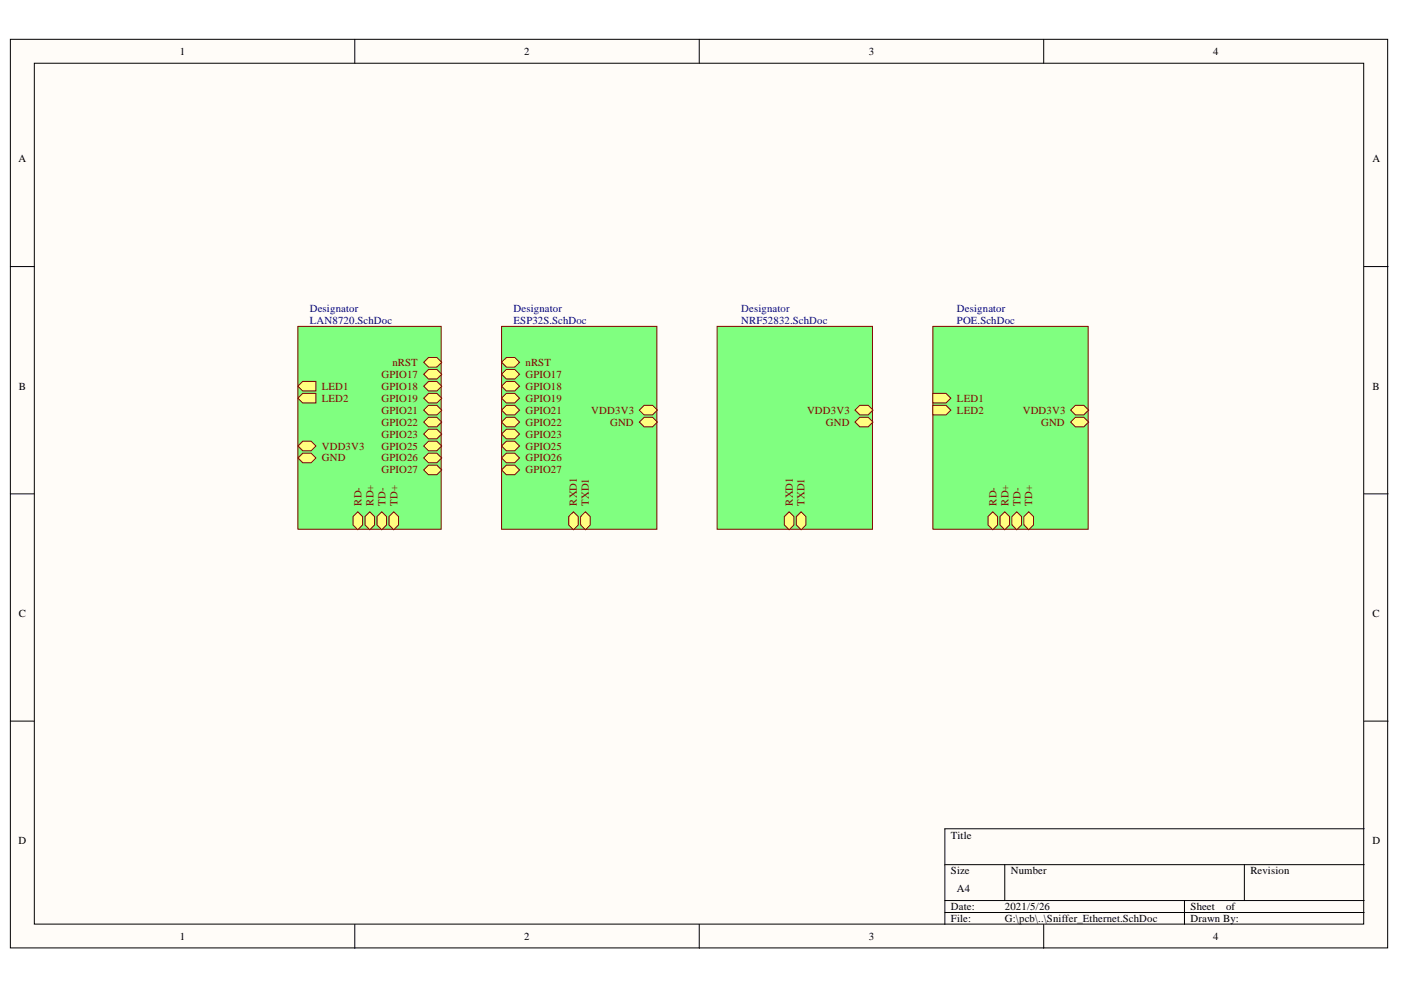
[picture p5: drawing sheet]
<svg xmlns="http://www.w3.org/2000/svg" width="297mm" height="210mm" viewBox="0 0 297 210" stroke-linecap="round" stroke-linejoin="round" font-family="sans-serif">
<g fill="#fffcf8" stroke="#000" stroke-width=".21">
<path d="M2.2 8.3h292v192.7h-292z"/>
<path d="M7.3 13.4h281.8v182.5h-281.8z"/>
</g>
<g fill="none" stroke="#000" stroke-width=".21">
<path d="M75.2 8.3v5.1M148.3 8.3v5.1M221.3 8.3v5.1M2.2 56.5h5.1M289.2 56.5h5.1M2.2 104.7h5.1M289.2 104.7h5.1M2.2 152.9h5.1M289.2 152.9h5.1M289.2 175.7h-88.9v20.3M75.2 196v5.1M148.3 196v5.1"/>
<path d="M200.3 183.3h88.9M200.3 190.9h88.9M200.3 193.5h88.9M213 183.3v7.6M221.3 196v5.1M251.1 190.9v5.1M263.8 183.3v7.6"/>
</g>
<path d="M63.2 69.2h30.3v43h-30.3z" fill="#80ff80" stroke="#800000" stroke-width=".21"/>
<path d="M89.8 76.8l1-1h1.8l1 1-1 1h-1.8z" fill-rule="evenodd" fill="#ffff80"/>
<path d="M89.8 76.8l1-1h1.8l1 1-1 1h-1.8z" fill="none" stroke="#800000" stroke-width=".21"/>
<path d="M89.8 79.3l1-1h1.8l1 1-1 1.1h-1.8z" fill-rule="evenodd" fill="#ffff80"/>
<path d="M89.8 79.3l1-1h1.8l1 1-1 1.1h-1.8z" fill="none" stroke="#800000" stroke-width=".21"/>
<path d="M89.8 81.9l1-1h1.8l1 1-1 1h-1.8z" fill-rule="evenodd" fill="#ffff80"/>
<path d="M89.8 81.9l1-1h1.8l1 1-1 1h-1.8z" fill="none" stroke="#800000" stroke-width=".21"/>
<path d="M89.8 84.4l1-1h1.8l1 1-1 1h-1.8z" fill-rule="evenodd" fill="#ffff80"/>
<path d="M89.8 84.4l1-1h1.8l1 1-1 1h-1.8z" fill="none" stroke="#800000" stroke-width=".21"/>
<path d="M89.8 87l1-1.1h1.8l1 1.1-1 1h-1.8z" fill-rule="evenodd" fill="#ffff80"/>
<path d="M89.8 87l1-1.1h1.8l1 1.1-1 1h-1.8z" fill="none" stroke="#800000" stroke-width=".21"/>
<path d="M89.8 89.5l1-1h1.8l1 1-1 1h-1.8z" fill-rule="evenodd" fill="#ffff80"/>
<path d="M89.8 89.5l1-1h1.8l1 1-1 1h-1.8z" fill="none" stroke="#800000" stroke-width=".21"/>
<path d="M89.8 92l1-1h1.8l1 1-1 1h-1.8z" fill-rule="evenodd" fill="#ffff80"/>
<path d="M89.8 92l1-1h1.8l1 1-1 1h-1.8z" fill="none" stroke="#800000" stroke-width=".21"/>
<path d="M89.8 94.6l1-1.1h1.8l1 1.1-1 1h-1.8z" fill-rule="evenodd" fill="#ffff80"/>
<path d="M89.8 94.6l1-1.1h1.8l1 1.1-1 1h-1.8z" fill="none" stroke="#800000" stroke-width=".21"/>
<path d="M89.8 97.1l1-1h1.8l1 1-1 1h-1.8z" fill-rule="evenodd" fill="#ffff80"/>
<path d="M89.8 97.1l1-1h1.8l1 1-1 1h-1.8z" fill="none" stroke="#800000" stroke-width=".21"/>
<path d="M89.8 99.6l1-1h1.8l1 1-1 1.1h-1.8z" fill-rule="evenodd" fill="#ffff80"/>
<path d="M89.8 99.6l1-1h1.8l1 1-1 1.1h-1.8z" fill="none" stroke="#800000" stroke-width=".21"/>
<path d="M82.5 109.5l1-1 1 1v1.8l-1 1-1-1z" fill-rule="evenodd" fill="#ffff80"/>
<path d="M82.5 109.5l1-1 1 1v1.8l-1 1-1-1z" fill="none" stroke="#800000" stroke-width=".21"/>
<path d="M79.9 109.5l1-1 1.1 1v1.8l-1.1 1-1-1z" fill-rule="evenodd" fill="#ffff80"/>
<path d="M79.9 109.5l1-1 1.1 1v1.8l-1.1 1-1-1z" fill="none" stroke="#800000" stroke-width=".21"/>
<path d="M77.4 109.5l1-1 1 1v1.8l-1 1-1-1z" fill-rule="evenodd" fill="#ffff80"/>
<path d="M77.4 109.5l1-1 1 1v1.8l-1 1-1-1z" fill="none" stroke="#800000" stroke-width=".21"/>
<path d="M74.8 109.5l1.1-1 1 1v1.8l-1 1-1.1-1z" fill-rule="evenodd" fill="#ffff80"/>
<path d="M74.8 109.5l1.1-1 1 1v1.8l-1 1-1.1-1z" fill="none" stroke="#800000" stroke-width=".21"/>
<path d="M63.2 97.1l1-1h1.8l1 1-1 1h-1.8z" fill-rule="evenodd" fill="#ffff80"/>
<path d="M63.2 97.1l1-1h1.8l1 1-1 1h-1.8z" fill="none" stroke="#800000" stroke-width=".21"/>
<path d="M63.2 94.6l1-1.1h1.8l1 1.1-1 1h-1.8z" fill-rule="evenodd" fill="#ffff80"/>
<path d="M63.2 94.6l1-1.1h1.8l1 1.1-1 1h-1.8z" fill="none" stroke="#800000" stroke-width=".21"/>
<path d="M63.2 81.9l1-1h2.8v2h-2.8z" fill-rule="evenodd" fill="#ffff80"/>
<path d="M63.2 81.9l1-1h2.8v2h-2.8z" fill="none" stroke="#800000" stroke-width=".21"/>
<path d="M63.2 84.4l1-1h2.8v2h-2.8z" fill-rule="evenodd" fill="#ffff80"/>
<path d="M63.2 84.4l1-1h2.8v2h-2.8z" fill="none" stroke="#800000" stroke-width=".21"/>
<path d="M106.3 69.2h33v43h-33z" fill="#80ff80" stroke="#800000" stroke-width=".21"/>
<path d="M106.3 76.8l1.1-1h1.7l1.1 1-1.1 1h-1.7z" fill-rule="evenodd" fill="#ffff80"/>
<path d="M106.3 76.8l1.1-1h1.7l1.1 1-1.1 1h-1.7z" fill="none" stroke="#800000" stroke-width=".21"/>
<path d="M106.3 79.3l1.1-1h1.7l1.1 1-1.1 1.1h-1.7z" fill-rule="evenodd" fill="#ffff80"/>
<path d="M106.3 79.3l1.1-1h1.7l1.1 1-1.1 1.1h-1.7z" fill="none" stroke="#800000" stroke-width=".21"/>
<path d="M106.3 81.9l1.1-1h1.7l1.1 1-1.1 1h-1.7z" fill-rule="evenodd" fill="#ffff80"/>
<path d="M106.3 81.9l1.1-1h1.7l1.1 1-1.1 1h-1.7z" fill="none" stroke="#800000" stroke-width=".21"/>
<path d="M106.3 84.4l1.1-1h1.7l1.1 1-1.1 1h-1.7z" fill-rule="evenodd" fill="#ffff80"/>
<path d="M106.3 84.4l1.1-1h1.7l1.1 1-1.1 1h-1.7z" fill="none" stroke="#800000" stroke-width=".21"/>
<path d="M106.3 87l1.1-1.1h1.7l1.1 1.1-1.1 1h-1.7z" fill-rule="evenodd" fill="#ffff80"/>
<path d="M106.3 87l1.1-1.1h1.7l1.1 1.1-1.1 1h-1.7z" fill="none" stroke="#800000" stroke-width=".21"/>
<path d="M106.3 89.5l1.1-1h1.7l1.1 1-1.1 1h-1.7z" fill-rule="evenodd" fill="#ffff80"/>
<path d="M106.3 89.5l1.1-1h1.7l1.1 1-1.1 1h-1.7z" fill="none" stroke="#800000" stroke-width=".21"/>
<path d="M106.3 92l1.1-1h1.7l1.1 1-1.1 1h-1.7z" fill-rule="evenodd" fill="#ffff80"/>
<path d="M106.3 92l1.1-1h1.7l1.1 1-1.1 1h-1.7z" fill="none" stroke="#800000" stroke-width=".21"/>
<path d="M106.3 94.6l1.1-1.1h1.7l1.1 1.1-1.1 1h-1.7z" fill-rule="evenodd" fill="#ffff80"/>
<path d="M106.3 94.6l1.1-1.1h1.7l1.1 1.1-1.1 1h-1.7z" fill="none" stroke="#800000" stroke-width=".21"/>
<path d="M106.3 97.1l1.1-1h1.7l1.1 1-1.1 1h-1.7z" fill-rule="evenodd" fill="#ffff80"/>
<path d="M106.3 97.1l1.1-1h1.7l1.1 1-1.1 1h-1.7z" fill="none" stroke="#800000" stroke-width=".21"/>
<path d="M106.3 99.6l1.1-1h1.7l1.1 1-1.1 1.1h-1.7z" fill-rule="evenodd" fill="#ffff80"/>
<path d="M106.3 99.6l1.1-1h1.7l1.1 1-1.1 1.1h-1.7z" fill="none" stroke="#800000" stroke-width=".21"/>
<path d="M135.6 89.5l1-1h1.7l1.1 1-1.1 1h-1.7z" fill-rule="evenodd" fill="#ffff80"/>
<path d="M135.6 89.5l1-1h1.7l1.1 1-1.1 1h-1.7z" fill="none" stroke="#800000" stroke-width=".21"/>
<path d="M135.6 87l1-1.1h1.7l1.1 1.1-1.1 1h-1.7z" fill-rule="evenodd" fill="#ffff80"/>
<path d="M135.6 87l1-1.1h1.7l1.1 1.1-1.1 1h-1.7z" fill="none" stroke="#800000" stroke-width=".21"/>
<path d="M120.6 109.5l1-1 1 1v1.8l-1 1-1-1z" fill-rule="evenodd" fill="#ffff80"/>
<path d="M120.6 109.5l1-1 1 1v1.8l-1 1-1-1z" fill="none" stroke="#800000" stroke-width=".21"/>
<path d="M123.1 109.5l1-1 1 1v1.8l-1 1-1-1z" fill-rule="evenodd" fill="#ffff80"/>
<path d="M123.1 109.5l1-1 1 1v1.8l-1 1-1-1z" fill="none" stroke="#800000" stroke-width=".21"/>
<path d="M197.8 69.2h32.9v43h-32.9z" fill="#80ff80" stroke="#800000" stroke-width=".21"/>
<path d="M217.1 109.5l1-1 1 1v1.8l-1 1-1-1z" fill-rule="evenodd" fill="#ffff80"/>
<path d="M217.1 109.5l1-1 1 1v1.8l-1 1-1-1z" fill="none" stroke="#800000" stroke-width=".21"/>
<path d="M214.6 109.5l1-1 1 1v1.8l-1 1-1-1z" fill-rule="evenodd" fill="#ffff80"/>
<path d="M214.6 109.5l1-1 1 1v1.8l-1 1-1-1z" fill="none" stroke="#800000" stroke-width=".21"/>
<path d="M212 109.5l1-1 1 1v1.8l-1 1-1-1z" fill-rule="evenodd" fill="#ffff80"/>
<path d="M212 109.5l1-1 1 1v1.8l-1 1-1-1z" fill="none" stroke="#800000" stroke-width=".21"/>
<path d="M209.5 109.5l1-1 1 1v1.8l-1 1-1-1z" fill-rule="evenodd" fill="#ffff80"/>
<path d="M209.5 109.5l1-1 1 1v1.8l-1 1-1-1z" fill="none" stroke="#800000" stroke-width=".21"/>
<path d="M227 89.5l1-1h1.8l1 1-1 1h-1.8z" fill-rule="evenodd" fill="#ffff80"/>
<path d="M227 89.5l1-1h1.8l1 1-1 1h-1.8z" fill="none" stroke="#800000" stroke-width=".21"/>
<path d="M227 87l1-1.1h1.8l1 1.1-1 1h-1.8z" fill-rule="evenodd" fill="#ffff80"/>
<path d="M227 87l1-1.1h1.8l1 1.1-1 1h-1.8z" fill="none" stroke="#800000" stroke-width=".21"/>
<path d="M197.8 83.4h2.8l1 1-1 1h-2.8z" fill-rule="evenodd" fill="#ffff80"/>
<path d="M197.8 83.4h2.8l1 1-1 1h-2.8z" fill="none" stroke="#800000" stroke-width=".21"/>
<path d="M197.8 85.9h2.8l1 1.1-1 1h-2.8z" fill-rule="evenodd" fill="#ffff80"/>
<path d="M197.8 85.9h2.8l1 1.1-1 1h-2.8z" fill="none" stroke="#800000" stroke-width=".21"/>
<path d="M152 69.2h33v43h-33z" fill="#80ff80" stroke="#800000" stroke-width=".21"/>
<path d="M166.3 109.5l1-1 1 1v1.8l-1 1-1-1z" fill-rule="evenodd" fill="#ffff80"/>
<path d="M166.3 109.5l1-1 1 1v1.8l-1 1-1-1z" fill="none" stroke="#800000" stroke-width=".21"/>
<path d="M168.8 109.5l1-1 1.1 1v1.8l-1.1 1-1-1z" fill-rule="evenodd" fill="#ffff80"/>
<path d="M168.8 109.5l1-1 1.1 1v1.8l-1.1 1-1-1z" fill="none" stroke="#800000" stroke-width=".21"/>
<path d="M181.3 89.5l1-1h1.8l1 1-1 1h-1.8z" fill-rule="evenodd" fill="#ffff80"/>
<path d="M181.3 89.5l1-1h1.8l1 1-1 1h-1.8z" fill="none" stroke="#800000" stroke-width=".21"/>
<path d="M181.3 87l1-1.1h1.8l1 1.1-1 1h-1.8z" fill-rule="evenodd" fill="#ffff80"/>
<path d="M181.3 87l1-1.1h1.8l1 1.1-1 1h-1.8z" fill="none" stroke="#800000" stroke-width=".21"/>
<g font-size="2.3">
<text x="38.1" y="11.6">1</text>
<text x="111.2" y="11.6">2</text>
<text x="184.2" y="11.6">3</text>
<text x="257.2" y="11.6">4</text>
<text x="3.9" y="34.4">A</text>
<text x="291" y="34.4">A</text>
<text x="4" y="82.6">B</text>
<text x="291" y="82.6">B</text>
<text x="4" y="130.8">C</text>
<text x="291" y="130.8">C</text>
<text x="3.9" y="179">D</text>
<text x="201.6" y="177.8">Title</text>
<text x="291" y="179">D</text>
<text x="201.6" y="185.4">Size</text>
<text x="214.3" y="185.4">Number</text>
<text x="265.1" y="185.4">Revision</text>
<text x="202.9" y="189.2">A4</text>
<text x="201.6" y="193">Date:</text>
<text x="201.6" y="195.5">File:</text>
<text x="213" y="193">2021/5/26</text>
<text x="213" y="195.5">G:\pcb\..\Sniffer_Ethernet.SchDoc</text>
<text x="252.4" y="193">Sheet</text>
<text x="252.4" y="195.5">Drawn By:</text>
<text x="260" y="193">of</text>
<text x="38.1" y="199.3">1</text>
<text x="111.2" y="199.3">2</text>
<text x="184.2" y="199.3">3</text>
<text x="257.2" y="199.3">4</text>
</g>
<g font-size="2.3" fill="#000080">
<text x="65.7" y="66.2">Designator</text>
<text x="65.7" y="68.7">LAN8720.SchDoc</text>
<text x="108.9" y="66.2">Designator</text>
<text x="108.9" y="68.7">ESP32S.SchDoc</text>
<text x="157.2" y="66.2">Designator</text>
<text x="157.2" y="68.7">NRF52832.SchDoc</text>
<text x="202.9" y="66.2">Designator</text>
<text x="202.9" y="68.7">POE.SchDoc</text>
</g>
<g font-size="2.3" fill="#800000">
<text x="83.2" y="77.6">nRST</text>
<text x="111.4" y="77.6">nRST</text>
<text x="68.2" y="82.6">LED1</text>
<text x="80.9" y="80.1">GPIO17</text>
<text x="80.9" y="82.6">GPIO18</text>
<text x="111.4" y="80.1">GPIO17</text>
<text x="111.4" y="82.6">GPIO18</text>
<text x="68.2" y="85.2">LED2</text>
<text x="80.9" y="85.2">GPIO19</text>
<text x="80.9" y="87.7">GPIO21</text>
<text x="111.4" y="85.2">GPIO19</text>
<text x="111.4" y="87.7">GPIO21</text>
<text x="125.4" y="87.7">VDD3V3</text>
<text x="171.1" y="87.7">VDD3V3</text>
<text x="202.9" y="85.2">LED1</text>
<text x="202.9" y="87.7">LED2</text>
<text x="216.8" y="87.7">VDD3V3</text>
<text x="68.2" y="95.3">VDD3V3</text>
<text x="80.9" y="90.2">GPIO22</text>
<text x="80.9" y="92.8">GPIO23</text>
<text x="80.9" y="95.3">GPIO25</text>
<text x="111.4" y="90.2">GPIO22</text>
<text x="111.4" y="92.8">GPIO23</text>
<text x="111.4" y="95.3">GPIO25</text>
<text x="129.3" y="90.2">GND</text>
<text x="175.1" y="90.2">GND</text>
<text x="220.7" y="90.2">GND</text>
<text x="68.2" y="97.8">GND</text>
<text x="80.9" y="97.8">GPIO26</text>
<text x="80.9" y="100.4">GPIO27</text>
<text x="111.4" y="97.8">GPIO26</text>
<text x="111.4" y="100.4">GPIO27</text>
<text x="76.7" y="107.2" transform="rotate(-90 76.7 107.2)">RD-</text>
<text x="79.2" y="107.2" transform="rotate(-90 79.2 107.2)">RD+</text>
<text x="81.7" y="107.2" transform="rotate(-90 81.7 107.2)">TD-</text>
<text x="84.3" y="107.2" transform="rotate(-90 84.3 107.2)">TD+</text>
<text x="122.3" y="107.2" transform="rotate(-90 122.3 107.2)">RXD1</text>
<text x="124.9" y="107.2" transform="rotate(-90 124.9 107.2)">TXD1</text>
<text x="168.1" y="107.2" transform="rotate(-90 168.1 107.2)">RXD1</text>
<text x="170.6" y="107.2" transform="rotate(-90 170.6 107.2)">TXD1</text>
<text x="211.3" y="107.2" transform="rotate(-90 211.3 107.2)">RD-</text>
<text x="213.8" y="107.2" transform="rotate(-90 213.8 107.2)">RD+</text>
<text x="216.3" y="107.2" transform="rotate(-90 216.3 107.2)">TD-</text>
<text x="218.9" y="107.2" transform="rotate(-90 218.9 107.2)">TD+</text>
</g>
</svg>
